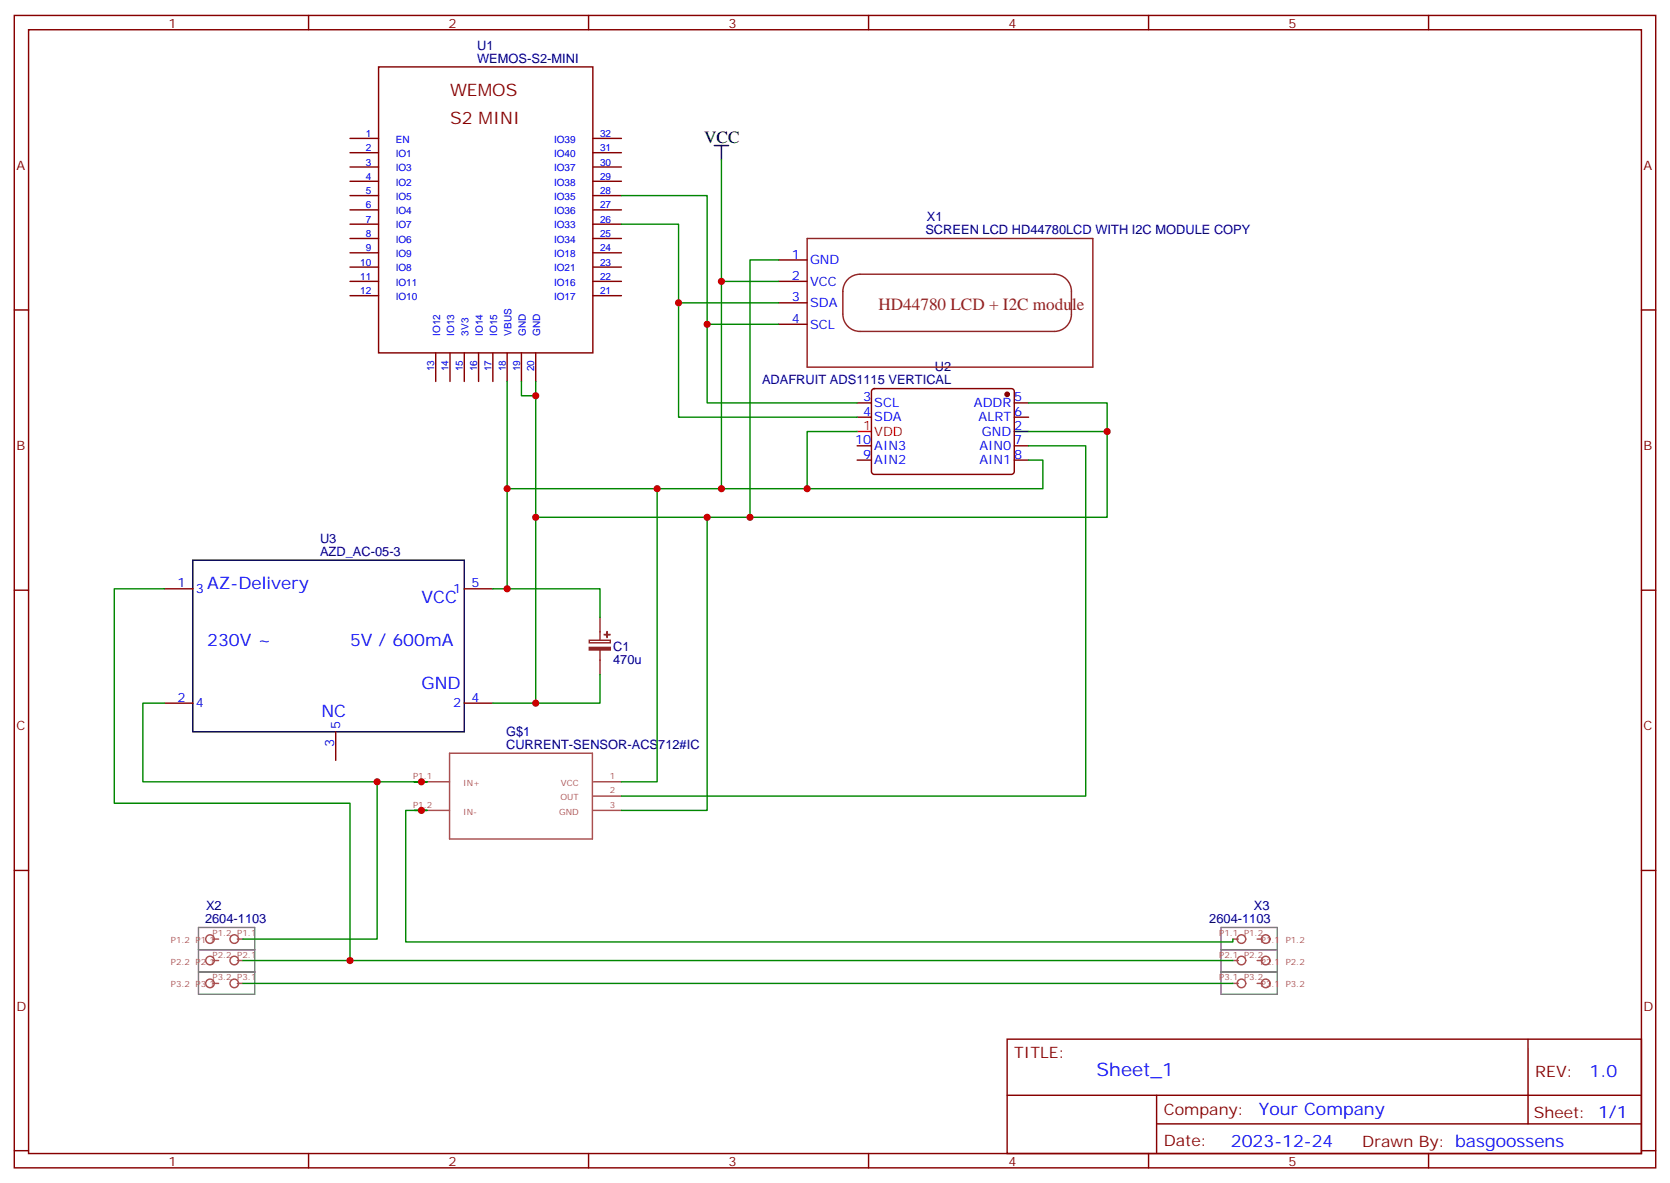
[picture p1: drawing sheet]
<svg xmlns="http://www.w3.org/2000/svg" width="412mm" height="292mm" viewBox="0 0 412 292" stroke-linecap="round" stroke-linejoin="round" font-family="sans-serif">
<g fill="none" stroke="#870000" stroke-width=".35">
<path d="M3.5 3.8h405.4v284.3h-405.4zM7.1 7.3h398.2v277.3h-398.2zM76.2 3.8v3.5M145.3 3.8v3.5M214.5 3.8v3.5M283.6 3.8v3.5M352.8 3.8v3.5M86.4 34.1h7.1M86.4 37.7h7.1M146.4 34.1h7.1M146.4 37.7h7.1M86.4 41.2h7.1"/>
<path d="M86.4 44.7h7.1M86.4 55.3h7.1M86.4 51.8h7.1M86.4 48.3h7.1M86.4 58.8h7.1M146.4 41.2h7.1M146.4 44.7h7.1M146.4 55.3h7.1M146.4 51.8h7.1M146.4 48.3h7.1M146.4 58.8h7.1M3.5 76.5h3.6"/>
<path d="M86.4 62.4h7.1M86.4 65.9h7.1M86.4 69.4h7.1M86.4 73h7.1M146.4 62.4h7.1M146.4 65.9h7.1M146.4 69.4h7.1M146.4 73h7.1M192.3 69.4h7M192.3 64.1h7M192.3 74.7h7M405.3 76.5h3.6"/>
<path d="M107.6 87.1v7M111.1 87.1v7M114.7 87.1v7M118.2 87.1v7M121.7 87.1v7M125.2 87.1v7M128.8 87.1v7M132.3 87.1v7M192.3 80h7M211.7 99.4h3.5M215.4 96.1l.5-.2h33.9a.71 .71 0 0 1 .7 .7v19.7a.76 .76 0 0 1-.7 .8h-33.9a.76 .76 0 0 1-.7-.8v-19.7zM250.5 99.4h3.5"/>
<path d="M211.7 102.9h3.5M211.7 110h3.5M211.7 113.5h3.5M250.5 102.9h3.5M250.5 110h3.5M250.5 113.5h3.5M3.5 145.6h3.6M40.6 145.3h7M114.7 145.3h7M405.3 145.6h3.6M40.6 173.5h7M114.7 173.5h7"/>
<path d="M82.9 180.6v7M3.5 214.8h3.6M405.3 214.8h3.6M248.7 256.4h156.6v28.2h-156.6zM377.3 256.4v20.9M248.7 270.2h156.5M285.6 277.3h119.6M285.6 270.2v14.2M3.5 283.9h3.6M76.2 284.6v3.5M145.3 284.6v3.5M214.5 284.6v3.5"/>
<path d="M283.6 284.6v3.5M352.8 284.6v3.5M405.3 283.9h3.6"/>
</g>
<path d="M93.5 16.5h52.9v70.6h-52.9z" fill="none" stroke="#850000" stroke-width=".35"/>
<path d="M211.7 106.5h3.5" fill="none" stroke="#f00" stroke-width=".35"/>
<path d="M176.4 35.9h3.5M178.2 35.9v3.5M250.5 106.5h3.5M47.6 138.2h67.1v42.4h-67.1z" fill="none" stroke="#000" stroke-width=".35"/>
<circle cx="248.7" cy="97.3" r=".53" fill="#870000" stroke="#870000" stroke-width=".35"/>
<path d="M199.3 58.8h70.6v31.8h-70.6zM209.1 69.2a4.2 4.2 0 0 1 3.3-1.5h47.9a4.2 4.2 0 0 1 4.3 4.2v5.6a4.2 4.2 0 0 1-4.3 4.3h-47.9a4.2 4.2 0 0 1-4.3-4.3v-5.6a4.2 4.2 0 0 1 1-2.7zM145.5 158h5.2v.6h-5.2zM148.2 152.3v5.7M148.2 160.4v6" fill="none" stroke="#8c2424" stroke-width=".35"/>
<g fill="none" stroke="#a64a4a" stroke-width=".35">
<path d="M104.1 192.9h6.9M104.1 200h6.9M111 185.8h35.3v21.2h-35.3zM146.5 192.9h7M146.5 196.4h7M146.5 200h7M52.6 231.7h1.4M52.6 237h1.4M58.6 231.7h1.4M58.6 237h1.4M304.4 231.7h1.4M304.4 237h1.4"/>
<path d="M310.4 231.7h1.4M310.4 237h1.4M52.6 242.6h1.4M58.6 242.6h1.4M304.4 242.6h1.4M310.4 242.6h1.4"/>
<circle cx="51.9" cy="237" r="1.06"/>
<circle cx="51.9" cy="231.7" r="1.06"/>
<circle cx="57.9" cy="237" r="1.06"/>
<circle cx="57.9" cy="231.7" r="1.06"/>
<circle cx="306.6" cy="231.7" r="1.06"/>
<circle cx="306.6" cy="237" r="1.06"/>
<circle cx="312.6" cy="231.7" r="1.06"/>
<circle cx="312.6" cy="237" r="1.06"/>
<circle cx="51.9" cy="242.6" r="1.06"/>
<circle cx="57.9" cy="242.6" r="1.06"/>
<circle cx="306.6" cy="242.6" r="1.06"/>
<circle cx="312.6" cy="242.6" r="1.06"/>
</g>
<path d="M49 228.8h13.9v16.5h-13.9zM49 234.3h13.9M49 239.8h13.9M301.5 228.8h13.9v16.5h-13.9zM301.5 234.3h13.9M301.5 239.8h13.9" fill="none" stroke="#828282" stroke-width=".35"/>
<g fill="none" stroke="#008700" stroke-width=".35">
<path d="M178.2 39.4v30M153.5 55.3h14.1v19.4M153.5 48.3h21.1v31.7M192.3 69.4h-14.1v51.2M192.3 64.1h-7.1v63.5M192.3 74.7h-24.7v28.2h44.1M125.2 94.1v26.5h74.1v-14.1h12.4M128.8 94.1v3.5h3.5M132.3 94.1v33.5h141.1v-21.1h-19.4M192.3 80h-17.7v19.4h37.1M254 99.4h19.4v7.1M254 110h14.1v86.4h-114.6"/>
<path d="M254 113.5h3.5v7.1h-58.2M125.2 120.6v24.7h-3.5M132.3 127.6v45.9h-10.6M162.3 120.6v72.3h-8.8M174.6 127.6v72.4h-21.1M40.6 145.3h-12.4v52.9h58.2v38.8M125.2 145.3h23v7M40.6 173.5h-5.3v19.4h57.8M148.2 166.4v7.1h-15.9M102.3 192.9h3.2h-12.4v38.8h-33.1M102.3 200h3.2h-5.3v32.4h204.2v-.7M60 237h244.4"/>
<path d="M60 242.6h244.4"/>
</g>
<g fill="#8c2424" stroke="#8c2424" stroke-width=".35">
<path d="M145.5 159.7h5.2v.7h-5.2z"/>
<path d="M149.2 156.6h1.4z"/>
<path d="M149.9 155.9v1.4z"/>
</g>
<g fill="#c00">
<circle cx="178.2" cy="120.6" r=".88"/>
<circle cx="178.2" cy="69.4" r=".88"/>
<circle cx="185.2" cy="127.6" r=".88"/>
<circle cx="162.3" cy="120.6" r=".88"/>
<circle cx="174.6" cy="127.6" r=".88"/>
<circle cx="104.1" cy="192.9" r=".88"/>
<circle cx="104.1" cy="200" r=".88"/>
<circle cx="93.1" cy="192.9" r=".88"/>
<circle cx="86.4" cy="237" r=".88"/>
<circle cx="125.2" cy="120.6" r=".88"/>
<circle cx="132.3" cy="127.6" r=".88"/>
<circle cx="132.3" cy="97.6" r=".88"/>
<circle cx="273.4" cy="106.5" r=".88"/>
<circle cx="199.3" cy="120.6" r=".88"/>
<circle cx="125.2" cy="145.3" r=".88"/>
<circle cx="132.3" cy="173.5" r=".88"/>
<circle cx="167.6" cy="74.7" r=".88"/>
<circle cx="174.6" cy="80" r=".88"/>
</g>
<text font-size="4.6" fill="#00f" x="270.8" y="265.4">Sheet_1</text>
<g font-size="4.2" fill="#840000">
<text x="111.1" y="23.6">WEMOS</text>
<text x="111.1" y="30.6">S2 MINI</text>
</g>
<text font-size="4.2" x="173.9" y="35.2">VCC</text>
<text font-size="4.2" fill="#8d2323" x="217" y="76.5">HD44780 LCD + I2C module</text>
<g font-size="4.2" fill="#00f">
<text x="51.2" y="145.3">AZ-Delivery</text>
<text x="104.1" y="148.8">VCC</text>
<text x="51.2" y="159.4">230V ~</text>
<text x="86.4" y="159.4">5V / 600mA</text>
<text x="104.1" y="170">GND</text>
<text x="79.4" y="177">NC</text>
<text x="392.5" y="265.7">1.0</text>
<text x="310.9" y="275.2">Your Company</text>
<text x="304" y="283">2023-12-24</text>
</g>
<g font-size="3.9" fill="#800">
<text x="250.5" y="261">TITLE:</text>
<text x="379.1" y="265.7">REV:</text>
<text x="287.4" y="275.2">Company:</text>
<text x="378.7" y="275.8">Sheet: 1/1</text>
<text x="287.4" y="282.9">Date:</text>
<text x="336.4" y="282.9">Drawn By: basgoossens</text>
</g>
<g font-size="3.2" fill="#800">
<text x="41.6" y="6.8">1</text>
<text x="110.8" y="6.8">2</text>
<text x="179.9" y="6.8">3</text>
<text x="249.1" y="6.8">4</text>
<text x="318.2" y="6.8">5</text>
<text x="4.1" y="41.9">A</text>
<text x="405.9" y="41.9">A</text>
<text x="4.1" y="111.1">B</text>
<text x="405.9" y="111.1">B</text>
<text x="4.1" y="180.2">C</text>
<text x="405.9" y="180.2">C</text>
<text x="4.1" y="249.3">D</text>
<text x="405.9" y="249.3">D</text>
<text x="41.6" y="287.6">1</text>
<text x="110.8" y="287.6">2</text>
<text x="179.9" y="287.6">3</text>
<text x="249.1" y="287.6">4</text>
<text x="318.2" y="287.6">5</text>
</g>
<g font-size="3.2" fill="#000080">
<text x="117.8" y="15.5">WEMOS-S2-MINI</text>
<text x="117.8" y="12.3">U1</text>
<text x="228.5" y="57.8">SCREEN LCD HD44780LCD WITH I2C MODULE COPY</text>
<text x="228.9" y="54.6">X1</text>
<text x="188.2" y="94.8">ADAFRUIT ADS1115 VERTICAL</text>
<text x="230.9" y="91.7">U2</text>
<text x="79" y="137.2">AZD_AC-05-3</text>
<text x="79" y="133.9">U3</text>
<text x="151.4" y="160.5">C1</text>
<text x="151.4" y="163.7">470u</text>
<text x="125" y="184.8">CURRENT-SENSOR-ACS712#IC</text>
<text x="125" y="181.6">G$1</text>
<text x="50.6" y="227.8">2604-1103</text>
<text x="50.9" y="224.6">X2</text>
<text x="298.6" y="227.8">2604-1103</text>
<text x="309.7" y="224.6">X3</text>
</g>
<g font-size="3.2" fill="#00f">
<text x="195.5" y="63.8">1</text>
<text x="200" y="65.2">GND</text>
<text x="195.5" y="69.1">2</text>
<text x="200" y="70.5">VCC</text>
<text x="195.5" y="74.4">3</text>
<text x="200" y="75.8">SDA</text>
<text x="195.5" y="79.7">4</text>
<text x="200" y="81.1">SCL</text>
<text x="213.2" y="99.1">3</text>
<text x="215.9" y="100.5">SCL</text>
<text x="240.5" y="100.5">ADDR</text>
<text x="250.5" y="99.1">5</text>
<text x="213.2" y="102.6">4</text>
<text x="215.9" y="104">SDA</text>
<text x="241.7" y="104">ALRT</text>
<text x="242.5" y="107.5">GND</text>
<text x="250.5" y="106.1">2</text>
<text x="250.5" y="102.6">6</text>
<text x="211.2" y="109.6">10</text>
<text x="213.2" y="113.2">9</text>
<text x="215.9" y="111.1">AIN3</text>
<text x="241.9" y="111.1">AIN0</text>
<text x="250.5" y="109.6">7</text>
<text x="250.5" y="113.2">8</text>
<text x="215.9" y="114.6">AIN2</text>
<text x="241.9" y="114.6">AIN1</text>
<text x="43.8" y="144.9">1</text>
<text x="48.3" y="146.3">3</text>
<text x="111.9" y="146.3">1</text>
<text x="116.4" y="144.9">5</text>
<text x="43.8" y="173.1">2</text>
<text x="116.4" y="173.1">4</text>
<text x="48.3" y="174.6">4</text>
<text x="84" y="179.8" transform="rotate(-90 84 179.8)">5</text>
<text x="111.9" y="174.6">2</text>
<text x="82.5" y="184.3" transform="rotate(-90 82.5 184.3)">3</text>
</g>
<g font-size="3.2" fill="#f00">
<text x="213.2" y="106.1">1</text>
<text x="215.9" y="107.5">VDD</text>
</g>
<g font-size="2.5" fill="#00f">
<text x="90.3" y="33.8">1</text>
<text x="97.7" y="35.2">EN</text>
<text x="136.8" y="35.2">IO39</text>
<text x="148.2" y="33.8">32</text>
<text x="90.3" y="37.3">2</text>
<text x="90.3" y="40.9">3</text>
<text x="97.7" y="38.7">IO1</text>
<text x="136.8" y="38.7">IO40</text>
<text x="148.2" y="40.9">30</text>
<text x="148.2" y="37.3">31</text>
<text x="90.3" y="44.4">4</text>
<text x="90.3" y="47.9">5</text>
<text x="97.7" y="42.3">IO3</text>
<text x="97.7" y="45.8">IO2</text>
<text x="136.8" y="45.8">IO38</text>
<text x="136.8" y="42.3">IO37</text>
<text x="148.2" y="47.9">28</text>
<text x="148.2" y="44.4">29</text>
<text x="90.3" y="51.4">6</text>
<text x="97.7" y="52.8">IO4</text>
<text x="97.7" y="49.3">IO5</text>
<text x="136.8" y="52.8">IO36</text>
<text x="136.8" y="49.3">IO35</text>
<text x="148.2" y="51.4">27</text>
<text x="90.3" y="55">7</text>
<text x="90.3" y="58.5">8</text>
<text x="97.7" y="56.4">IO7</text>
<text x="97.7" y="59.9">IO6</text>
<text x="136.8" y="59.9">IO34</text>
<text x="136.8" y="56.4">IO33</text>
<text x="148.2" y="58.5">25</text>
<text x="148.2" y="55">26</text>
<text x="89" y="65.5">10</text>
<text x="90.3" y="62">9</text>
<text x="97.7" y="63.4">IO9</text>
<text x="136.8" y="63.4">IO18</text>
<text x="148.2" y="65.5">23</text>
<text x="148.2" y="62">24</text>
<text x="89" y="69.1">11</text>
<text x="97.7" y="67">IO8</text>
<text x="97.7" y="70.5">IO11</text>
<text x="136.8" y="70.5">IO16</text>
<text x="136.8" y="67">IO21</text>
<text x="148.2" y="69.1">22</text>
<text x="89" y="72.6">12</text>
<text x="97.7" y="74">IO10</text>
<text x="136.8" y="74">IO17</text>
<text x="148.2" y="72.6">21</text>
<text x="108.7" y="82.8" transform="rotate(-90 108.7 82.8)">IO12</text>
<text x="112.2" y="82.8" transform="rotate(-90 112.2 82.8)">IO13</text>
<text x="115.7" y="82.8" transform="rotate(-90 115.7 82.8)">3V3</text>
<text x="119.2" y="82.8" transform="rotate(-90 119.2 82.8)">IO14</text>
<text x="122.8" y="82.8" transform="rotate(-90 122.8 82.8)">IO15</text>
<text x="126.3" y="82.8" transform="rotate(-90 126.3 82.8)">VBUS</text>
<text x="129.8" y="82.8" transform="rotate(-90 129.8 82.8)">GND</text>
<text x="133.3" y="82.8" transform="rotate(-90 133.3 82.8)">GND</text>
<text x="107.2" y="91.6" transform="rotate(-90 107.2 91.6)">13</text>
<text x="110.8" y="91.6" transform="rotate(-90 110.8 91.6)">14</text>
<text x="114.3" y="91.6" transform="rotate(-90 114.3 91.6)">15</text>
<text x="117.8" y="91.6" transform="rotate(-90 117.8 91.6)">16</text>
<text x="121.4" y="91.6" transform="rotate(-90 121.4 91.6)">17</text>
<text x="124.9" y="91.6" transform="rotate(-90 124.9 91.6)">18</text>
<text x="128.4" y="91.6" transform="rotate(-90 128.4 91.6)">19</text>
<text x="131.9" y="91.6" transform="rotate(-90 131.9 91.6)">20</text>
</g>
<g font-size="2.1" fill="#a54b4b">
<text x="102" y="192.2">P1.1</text>
<text x="114.4" y="193.9">IN+</text>
<text x="138.4" y="197.5">OUT</text>
<text x="138.5" y="193.9">VCC</text>
<text x="150.6" y="192.2">1</text>
<text x="150.6" y="195.7">2</text>
<text x="102" y="199.3">P1.2</text>
<text x="114.4" y="201">IN-</text>
<text x="138.1" y="201">GND</text>
<text x="150.6" y="199.3">3</text>
<text x="42.2" y="232.7">P1.2 P1.1</text>
<text x="52.5" y="230.9">P1.2 P1.1</text>
<text x="301.1" y="230.9">P1.1 P1.2</text>
<text x="311.4" y="232.7">P1.1 P1.2</text>
<text x="42.2" y="238.1">P2.2 P2.1</text>
<text x="52.5" y="236.4">P2.2 P2.1</text>
<text x="301.1" y="236.4">P2.1 P2.2</text>
<text x="311.4" y="238.1">P2.1 P2.2</text>
<text x="42.2" y="243.6">P3.2 P3.1</text>
<text x="52.5" y="241.9">P3.2 P3.1</text>
<text x="301.1" y="241.9">P3.1 P3.2</text>
<text x="311.4" y="243.6">P3.1 P3.2</text>
</g>
</svg>
